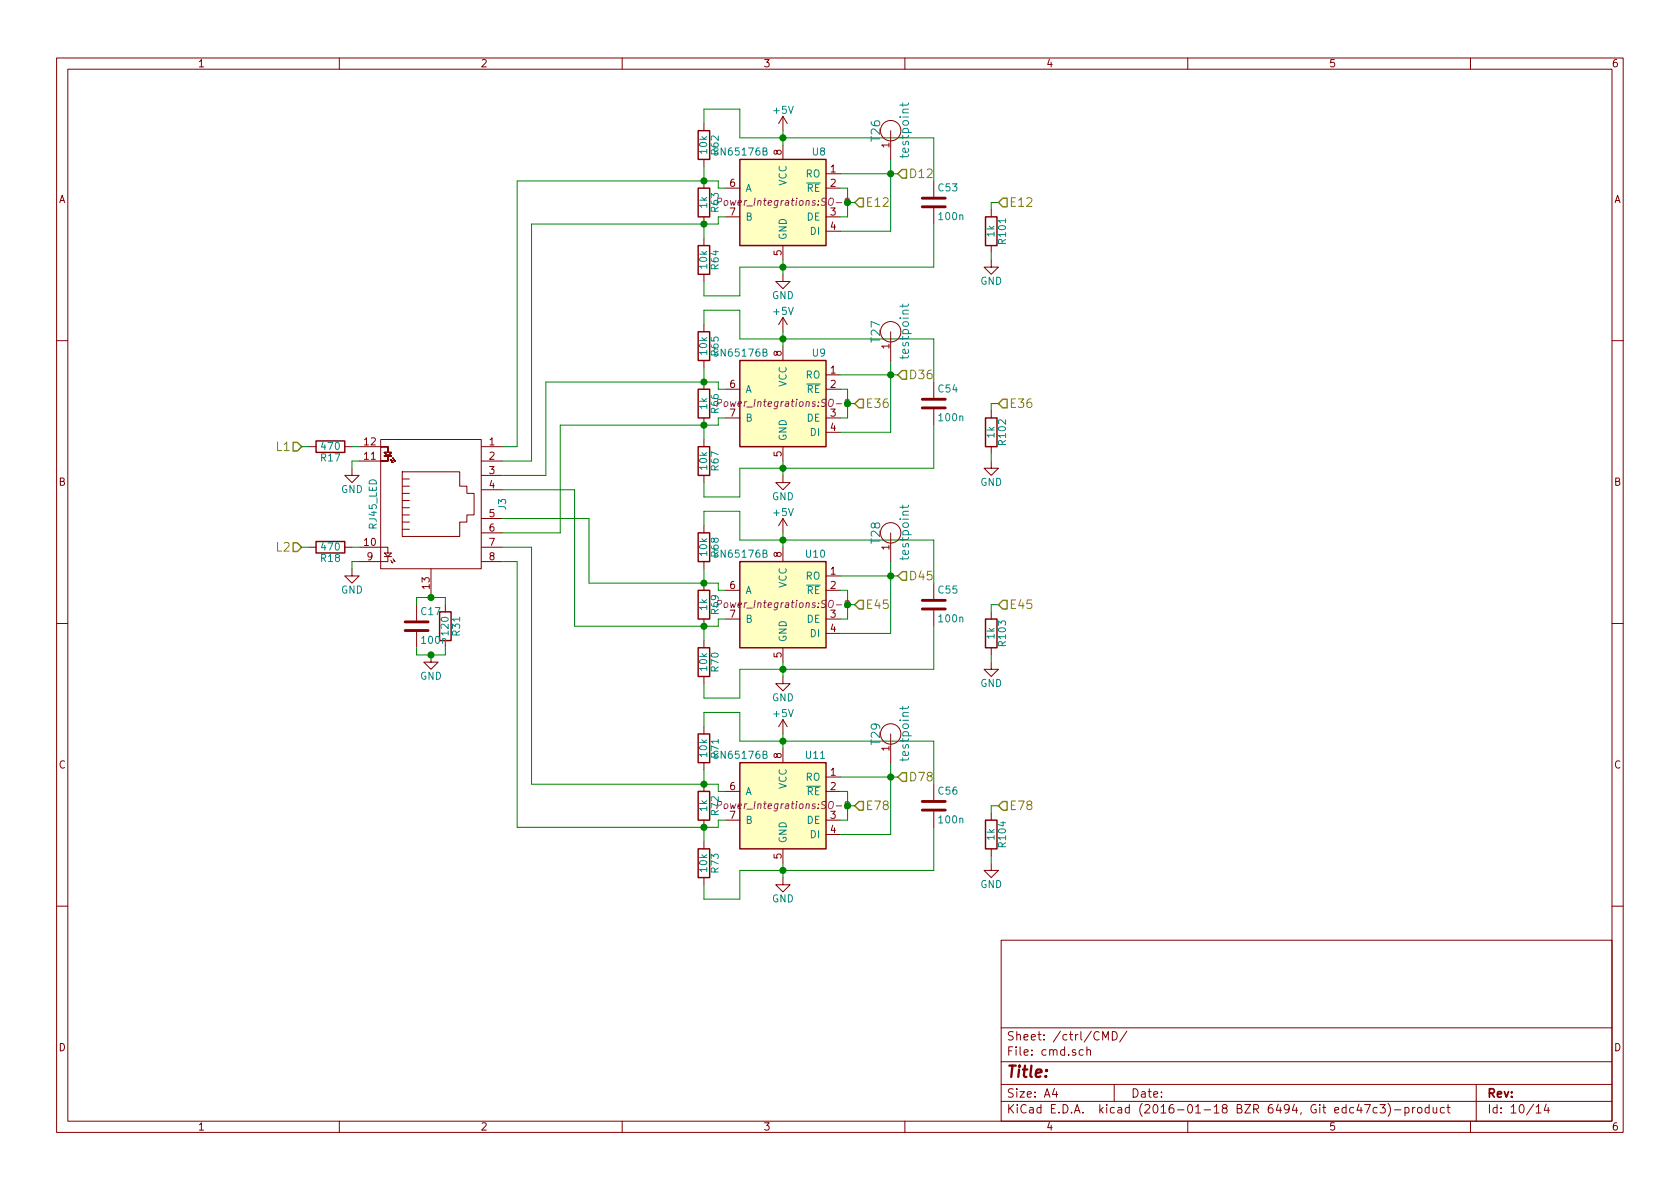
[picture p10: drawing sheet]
EESchema Schematic File Version 2
LIBS:transistors
LIBS:stm32
LIBS:conn
LIBS:stmbl_4.0-cache
EELAYER 25 0
EELAYER END
$Descr A4 11693 8268
encoding utf-8
Sheet 10 14
Title ""
Date ""
Rev ""
Comp ""
Comment1 ""
Comment2 ""
Comment3 ""
Comment4 ""
$EndDescr
$Comp
L SP3485EN U8
U 1 1
P 5450 1400
F 0 "U8" H 5150 1750 50  0000 L CNN
F 1 "SN65176B" H 5550 1750 50  0000 L CNN
F 2 "Power_Integrations:SO-8" H 5450 1400 50  0000 C CIN
F 3 "" H 5450 1400 60  0000 C CNN
	1    5450 1400
	-1   0    0    -1  
$EndComp
$Comp
L RJ45_LED J3
U 1 1
P 3000 3500
F 0 "J3" H 3000 3000 50  0000 C CNN
F 1 "RJ45_LED" H 3000 3900 50  0000 C CNN
F 2 "stmbl:RJ45_LED" H 3000 3450 60  0001 C CNN
F 3 "" H 3000 3450 60  0000 C CNN
	1    3000 3500
	0    -1   1    0   
$EndComp
$Comp
L R R63
U 1 1
P 4900 1400
F 0 "R63" V 4980 1400 50  0000 C CNN
F 1 "1k" V 4900 1400 50  0000 C CNN
F 2 "Resistors_SMD:R_0603" V 4830 1400 30  0001 C CNN
F 3 "" H 4900 1400 30  0000 C CNN
	1    4900 1400
	1    0    0    -1  
$EndComp
$Comp
L C C53
U 1 1
P 6500 1400
F 0 "C53" H 6525 1500 50  0000 L CNN
F 1 "100n" H 6525 1300 50  0000 L CNN
F 2 "Capacitors_SMD:C_0603" H 6538 1250 30  0001 C CNN
F 3 "" H 6500 1400 60  0000 C CNN
	1    6500 1400
	1    0    0    -1  
$EndComp
$Comp
L GND #PWR90
U 1 1
P 5450 1900
F 0 "#PWR90" H 5450 1650 50  0001 C CNN
F 1 "GND" H 5450 1750 50  0000 C CNN
F 2 "" H 5450 1900 60  0000 C CNN
F 3 "" H 5450 1900 60  0000 C CNN
	1    5450 1900
	1    0    0    -1  
$EndComp
$Comp
L +5V #PWR89
U 1 1
P 5450 900
F 0 "#PWR89" H 5450 750 50  0001 C CNN
F 1 "+5V" H 5450 1040 50  0000 C CNN
F 2 "" H 5450 900 60  0000 C CNN
F 3 "" H 5450 900 60  0000 C CNN
	1    5450 900 
	1    0    0    -1  
$EndComp
Text HLabel 6250 1200 2    60   Input ~ 0
D12
Text HLabel 5950 1400 2    60   Input ~ 0
E12
$Comp
L SP3485EN U9
U 1 1
P 5450 2800
F 0 "U9" H 5150 3150 50  0000 L CNN
F 1 "SN65176B" H 5550 3150 50  0000 L CNN
F 2 "Power_Integrations:SO-8" H 5450 2800 50  0000 C CIN
F 3 "" H 5450 2800 60  0000 C CNN
	1    5450 2800
	-1   0    0    -1  
$EndComp
$Comp
L R R66
U 1 1
P 4900 2800
F 0 "R66" V 4980 2800 50  0000 C CNN
F 1 "1k" V 4900 2800 50  0000 C CNN
F 2 "Resistors_SMD:R_0603" V 4830 2800 30  0001 C CNN
F 3 "" H 4900 2800 30  0000 C CNN
	1    4900 2800
	1    0    0    -1  
$EndComp
$Comp
L C C54
U 1 1
P 6500 2800
F 0 "C54" H 6525 2900 50  0000 L CNN
F 1 "100n" H 6525 2700 50  0000 L CNN
F 2 "Capacitors_SMD:C_0603" H 6538 2650 30  0001 C CNN
F 3 "" H 6500 2800 60  0000 C CNN
	1    6500 2800
	1    0    0    -1  
$EndComp
$Comp
L GND #PWR92
U 1 1
P 5450 3300
F 0 "#PWR92" H 5450 3050 50  0001 C CNN
F 1 "GND" H 5450 3150 50  0000 C CNN
F 2 "" H 5450 3300 60  0000 C CNN
F 3 "" H 5450 3300 60  0000 C CNN
	1    5450 3300
	1    0    0    -1  
$EndComp
$Comp
L +5V #PWR91
U 1 1
P 5450 2300
F 0 "#PWR91" H 5450 2150 50  0001 C CNN
F 1 "+5V" H 5450 2440 50  0000 C CNN
F 2 "" H 5450 2300 60  0000 C CNN
F 3 "" H 5450 2300 60  0000 C CNN
	1    5450 2300
	1    0    0    -1  
$EndComp
Text HLabel 6250 2600 2    60   Input ~ 0
D36
Text HLabel 5950 2800 2    60   Input ~ 0
E36
$Comp
L SP3485EN U10
U 1 1
P 5450 4200
F 0 "U10" H 5150 4550 50  0000 L CNN
F 1 "SN65176B" H 5550 4550 50  0000 L CNN
F 2 "Power_Integrations:SO-8" H 5450 4200 50  0000 C CIN
F 3 "" H 5450 4200 60  0000 C CNN
	1    5450 4200
	-1   0    0    -1  
$EndComp
$Comp
L R R69
U 1 1
P 4900 4200
F 0 "R69" V 4980 4200 50  0000 C CNN
F 1 "1k" V 4900 4200 50  0000 C CNN
F 2 "Resistors_SMD:R_0603" V 4830 4200 30  0001 C CNN
F 3 "" H 4900 4200 30  0000 C CNN
	1    4900 4200
	1    0    0    -1  
$EndComp
$Comp
L C C55
U 1 1
P 6500 4200
F 0 "C55" H 6525 4300 50  0000 L CNN
F 1 "100n" H 6525 4100 50  0000 L CNN
F 2 "Capacitors_SMD:C_0603" H 6538 4050 30  0001 C CNN
F 3 "" H 6500 4200 60  0000 C CNN
	1    6500 4200
	1    0    0    -1  
$EndComp
$Comp
L GND #PWR94
U 1 1
P 5450 4700
F 0 "#PWR94" H 5450 4450 50  0001 C CNN
F 1 "GND" H 5450 4550 50  0000 C CNN
F 2 "" H 5450 4700 60  0000 C CNN
F 3 "" H 5450 4700 60  0000 C CNN
	1    5450 4700
	1    0    0    -1  
$EndComp
$Comp
L +5V #PWR93
U 1 1
P 5450 3700
F 0 "#PWR93" H 5450 3550 50  0001 C CNN
F 1 "+5V" H 5450 3840 50  0000 C CNN
F 2 "" H 5450 3700 60  0000 C CNN
F 3 "" H 5450 3700 60  0000 C CNN
	1    5450 3700
	1    0    0    -1  
$EndComp
Text HLabel 6250 4000 2    60   Input ~ 0
D45
Text HLabel 5950 4200 2    60   Input ~ 0
E45
$Comp
L SP3485EN U11
U 1 1
P 5450 5600
F 0 "U11" H 5150 5950 50  0000 L CNN
F 1 "SN65176B" H 5550 5950 50  0000 L CNN
F 2 "Power_Integrations:SO-8" H 5450 5600 50  0000 C CIN
F 3 "" H 5450 5600 60  0000 C CNN
	1    5450 5600
	-1   0    0    -1  
$EndComp
$Comp
L R R72
U 1 1
P 4900 5600
F 0 "R72" V 4980 5600 50  0000 C CNN
F 1 "1k" V 4900 5600 50  0000 C CNN
F 2 "Resistors_SMD:R_0603" V 4830 5600 30  0001 C CNN
F 3 "" H 4900 5600 30  0000 C CNN
	1    4900 5600
	1    0    0    -1  
$EndComp
$Comp
L C C56
U 1 1
P 6500 5600
F 0 "C56" H 6525 5700 50  0000 L CNN
F 1 "100n" H 6525 5500 50  0000 L CNN
F 2 "Capacitors_SMD:C_0603" H 6538 5450 30  0001 C CNN
F 3 "" H 6500 5600 60  0000 C CNN
	1    6500 5600
	1    0    0    -1  
$EndComp
$Comp
L GND #PWR96
U 1 1
P 5450 6100
F 0 "#PWR96" H 5450 5850 50  0001 C CNN
F 1 "GND" H 5450 5950 50  0000 C CNN
F 2 "" H 5450 6100 60  0000 C CNN
F 3 "" H 5450 6100 60  0000 C CNN
	1    5450 6100
	1    0    0    -1  
$EndComp
$Comp
L +5V #PWR95
U 1 1
P 5450 5100
F 0 "#PWR95" H 5450 4950 50  0001 C CNN
F 1 "+5V" H 5450 5240 50  0000 C CNN
F 2 "" H 5450 5100 60  0000 C CNN
F 3 "" H 5450 5100 60  0000 C CNN
	1    5450 5100
	1    0    0    -1  
$EndComp
Text HLabel 6250 5400 2    60   Input ~ 0
D78
Text HLabel 5950 5600 2    60   Input ~ 0
E78
Wire Wire Line
	5850 1300 5900 1300
Wire Wire Line
	5900 1300 5900 1500
Wire Wire Line
	5900 1500 5850 1500
Wire Wire Line
	5450 1800 5450 1900
Wire Wire Line
	5450 900  5450 1000
Wire Wire Line
	5050 1300 5000 1300
Wire Wire Line
	5000 1300 5000 1250
Wire Wire Line
	5000 1250 3600 1250
Wire Wire Line
	5050 1500 5000 1500
Wire Wire Line
	5000 1500 5000 1550
Wire Wire Line
	5000 1550 3700 1550
Wire Wire Line
	6500 1850 6500 1550
Wire Wire Line
	5150 1850 6500 1850
Wire Wire Line
	6500 950  6500 1250
Wire Wire Line
	5150 950  6500 950 
Connection ~ 5450 950 
Connection ~ 5450 1850
Wire Wire Line
	5850 1200 6250 1200
Wire Wire Line
	5900 1400 5950 1400
Connection ~ 5900 1400
Wire Wire Line
	6200 1600 5850 1600
Wire Wire Line
	5850 2700 5900 2700
Wire Wire Line
	5900 2700 5900 2900
Wire Wire Line
	5900 2900 5850 2900
Wire Wire Line
	5450 3200 5450 3300
Wire Wire Line
	5450 2300 5450 2400
Wire Wire Line
	5050 2700 5000 2700
Wire Wire Line
	5000 2700 5000 2650
Wire Wire Line
	5000 2650 3800 2650
Wire Wire Line
	5050 2900 5000 2900
Wire Wire Line
	5000 2900 5000 2950
Wire Wire Line
	5000 2950 3900 2950
Wire Wire Line
	6500 3250 6500 2950
Wire Wire Line
	5150 3250 6500 3250
Wire Wire Line
	6500 2350 6500 2650
Wire Wire Line
	5150 2350 6500 2350
Connection ~ 5450 2350
Connection ~ 5450 3250
Wire Wire Line
	5850 2600 6250 2600
Wire Wire Line
	5900 2800 5950 2800
Connection ~ 5900 2800
Wire Wire Line
	6200 3000 5850 3000
Wire Wire Line
	5850 4100 5900 4100
Wire Wire Line
	5900 4100 5900 4300
Wire Wire Line
	5900 4300 5850 4300
Wire Wire Line
	5450 4600 5450 4700
Wire Wire Line
	5450 3700 5450 3800
Wire Wire Line
	5050 4100 5000 4100
Wire Wire Line
	5000 4100 5000 4050
Wire Wire Line
	5000 4050 4100 4050
Wire Wire Line
	5050 4300 5000 4300
Wire Wire Line
	5000 4300 5000 4350
Wire Wire Line
	5000 4350 4000 4350
Wire Wire Line
	6500 4650 6500 4350
Wire Wire Line
	5150 4650 6500 4650
Wire Wire Line
	6500 3750 6500 4050
Wire Wire Line
	5150 3750 6500 3750
Connection ~ 5450 3750
Connection ~ 5450 4650
Wire Wire Line
	5850 4000 6250 4000
Wire Wire Line
	5900 4200 5950 4200
Connection ~ 5900 4200
Wire Wire Line
	6200 4400 5850 4400
Wire Wire Line
	5850 5500 5900 5500
Wire Wire Line
	5900 5500 5900 5700
Wire Wire Line
	5900 5700 5850 5700
Wire Wire Line
	5450 6000 5450 6100
Wire Wire Line
	5450 5100 5450 5200
Wire Wire Line
	5050 5500 5000 5500
Wire Wire Line
	5000 5500 5000 5450
Wire Wire Line
	5000 5450 3700 5450
Wire Wire Line
	5050 5700 5000 5700
Wire Wire Line
	5000 5700 5000 5750
Wire Wire Line
	5000 5750 3600 5750
Wire Wire Line
	6500 6050 6500 5750
Wire Wire Line
	5150 6050 6500 6050
Wire Wire Line
	6500 5150 6500 5450
Wire Wire Line
	5150 5150 6500 5150
Connection ~ 5450 5150
Connection ~ 5450 6050
Wire Wire Line
	5850 5400 6250 5400
Wire Wire Line
	5900 5600 5950 5600
Connection ~ 5900 5600
Wire Wire Line
	6200 5800 5850 5800
Wire Wire Line
	3500 3100 3600 3100
Wire Wire Line
	3600 3100 3600 1250
Connection ~ 4900 1250
Wire Wire Line
	3700 1550 3700 3200
Wire Wire Line
	3700 3200 3500 3200
Connection ~ 4900 1550
Wire Wire Line
	3600 5750 3600 3900
Wire Wire Line
	3600 3900 3500 3900
Connection ~ 4900 5750
Wire Wire Line
	3500 3800 3700 3800
Wire Wire Line
	3700 3800 3700 5450
Connection ~ 4900 5450
Wire Wire Line
	3800 2650 3800 3300
Wire Wire Line
	3800 3300 3500 3300
Connection ~ 4900 2650
Wire Wire Line
	3500 3700 3900 3700
Wire Wire Line
	3900 3700 3900 2950
Connection ~ 4900 2950
Wire Wire Line
	4000 4350 4000 3400
Wire Wire Line
	4000 3400 3500 3400
Connection ~ 4900 4350
Wire Wire Line
	3500 3600 4100 3600
Wire Wire Line
	4100 3600 4100 4050
Connection ~ 4900 4050
$Comp
L R R31
U 1 1
P 3100 4350
F 0 "R31" V 3180 4350 50  0000 C CNN
F 1 "120" V 3100 4350 50  0000 C CNN
F 2 "Resistors_SMD:R_0603" V 3030 4350 30  0001 C CNN
F 3 "" H 3100 4350 30  0000 C CNN
	1    3100 4350
	1    0    0    -1  
$EndComp
$Comp
L C C17
U 1 1
P 2900 4350
F 0 "C17" H 2925 4450 50  0000 L CNN
F 1 "100n" H 2925 4250 50  0000 L CNN
F 2 "Capacitors_SMD:C_0603" H 2938 4200 30  0001 C CNN
F 3 "" H 2900 4350 60  0000 C CNN
	1    2900 4350
	1    0    0    -1  
$EndComp
$Comp
L GND #PWR47
U 1 1
P 3000 4550
F 0 "#PWR47" H 3000 4300 50  0001 C CNN
F 1 "GND" H 3000 4400 50  0000 C CNN
F 2 "" H 3000 4550 60  0000 C CNN
F 3 "" H 3000 4550 60  0000 C CNN
	1    3000 4550
	1    0    0    -1  
$EndComp
$Comp
L GND #PWR31
U 1 1
P 2450 3950
F 0 "#PWR31" H 2450 3700 50  0001 C CNN
F 1 "GND" H 2450 3800 50  0000 C CNN
F 2 "" H 2450 3950 60  0000 C CNN
F 3 "" H 2450 3950 60  0000 C CNN
	1    2450 3950
	1    0    0    -1  
$EndComp
$Comp
L GND #PWR30
U 1 1
P 2450 3250
F 0 "#PWR30" H 2450 3000 50  0001 C CNN
F 1 "GND" H 2450 3100 50  0000 C CNN
F 2 "" H 2450 3250 60  0000 C CNN
F 3 "" H 2450 3250 60  0000 C CNN
	1    2450 3250
	1    0    0    -1  
$EndComp
$Comp
L R R17
U 1 1
P 2300 3100
F 0 "R17" V 2380 3100 50  0000 C CNN
F 1 "470" V 2300 3100 50  0000 C CNN
F 2 "Resistors_SMD:R_0603" V 2230 3100 30  0001 C CNN
F 3 "" H 2300 3100 30  0000 C CNN
	1    2300 3100
	0    1    1    0   
$EndComp
$Comp
L R R18
U 1 1
P 2300 3800
F 0 "R18" V 2380 3800 50  0000 C CNN
F 1 "470" V 2300 3800 50  0000 C CNN
F 2 "Resistors_SMD:R_0603" V 2230 3800 30  0001 C CNN
F 3 "" H 2300 3800 30  0000 C CNN
	1    2300 3800
	0    1    1    0   
$EndComp
Text HLabel 2100 3100 0    60   Input ~ 0
L1
Text HLabel 2100 3800 0    60   Input ~ 0
L2
Wire Wire Line
	2100 3100 2150 3100
Wire Wire Line
	2100 3800 2150 3800
Wire Wire Line
	2450 3100 2500 3100
Wire Wire Line
	2500 3200 2450 3200
Wire Wire Line
	2450 3200 2450 3250
Wire Wire Line
	2500 3800 2450 3800
Wire Wire Line
	2500 3900 2450 3900
Wire Wire Line
	2450 3900 2450 3950
Wire Wire Line
	2900 4150 3100 4150
Wire Wire Line
	3100 4150 3100 4200
Wire Wire Line
	2900 4200 2900 4150
Connection ~ 3000 4150
Wire Wire Line
	3100 4550 3100 4500
Wire Wire Line
	2900 4550 3100 4550
Wire Wire Line
	2900 4550 2900 4500
Connection ~ 3000 4550
Wire Wire Line
	6200 1100 6200 1600
Connection ~ 6200 1200
Wire Wire Line
	6200 2500 6200 3000
Connection ~ 6200 2600
Wire Wire Line
	6200 5300 6200 5800
Connection ~ 6200 5400
Wire Wire Line
	6200 3900 6200 4400
Connection ~ 6200 4000
$Comp
L testpoint T29
U 1 1
P 6200 5100
F 0 "T29" H 6200 5200 60  0000 C CNN
F 1 "testpoint" H 6200 5000 60  0000 C CNN
F 2 "Measurement_Points:Measurement_Point_Round-SMD-Pad_Small" H 6200 5100 60  0001 C CNN
F 3 "" H 6200 5100 60  0000 C CNN
	1    6200 5100
	0    -1   -1   0   
$EndComp
$Comp
L testpoint T28
U 1 1
P 6200 3700
F 0 "T28" H 6200 3800 60  0000 C CNN
F 1 "testpoint" H 6200 3600 60  0000 C CNN
F 2 "Measurement_Points:Measurement_Point_Round-SMD-Pad_Small" H 6200 3700 60  0001 C CNN
F 3 "" H 6200 3700 60  0000 C CNN
	1    6200 3700
	0    -1   -1   0   
$EndComp
$Comp
L testpoint T27
U 1 1
P 6200 2300
F 0 "T27" H 6200 2400 60  0000 C CNN
F 1 "testpoint" H 6200 2200 60  0000 C CNN
F 2 "Measurement_Points:Measurement_Point_Round-SMD-Pad_Small" H 6200 2300 60  0001 C CNN
F 3 "" H 6200 2300 60  0000 C CNN
	1    6200 2300
	0    -1   -1   0   
$EndComp
$Comp
L testpoint T26
U 1 1
P 6200 900
F 0 "T26" H 6200 1000 60  0000 C CNN
F 1 "testpoint" H 6200 800 60  0000 C CNN
F 2 "Measurement_Points:Measurement_Point_Round-SMD-Pad_Small" H 6200 900 60  0001 C CNN
F 3 "" H 6200 900 60  0000 C CNN
	1    6200 900 
	0    -1   -1   0   
$EndComp
Wire Wire Line
	4900 5350 4900 5450
Wire Wire Line
	4900 5850 4900 5750
$Comp
L R R62
U 1 1
P 4900 1000
F 0 "R62" V 4980 1000 50  0000 C CNN
F 1 "10k" V 4900 1000 50  0000 C CNN
F 2 "Resistors_SMD:R_0603" V 4830 1000 30  0001 C CNN
F 3 "" H 4900 1000 30  0000 C CNN
	1    4900 1000
	1    0    0    -1  
$EndComp
$Comp
L R R64
U 1 1
P 4900 1800
F 0 "R64" V 4980 1800 50  0000 C CNN
F 1 "10k" V 4900 1800 50  0000 C CNN
F 2 "Resistors_SMD:R_0603" V 4830 1800 30  0001 C CNN
F 3 "" H 4900 1800 30  0000 C CNN
	1    4900 1800
	1    0    0    -1  
$EndComp
Wire Wire Line
	4900 1650 4900 1550
Wire Wire Line
	4900 1250 4900 1150
Wire Wire Line
	4900 850  4900 750 
Wire Wire Line
	4900 750  5150 750 
Wire Wire Line
	5150 750  5150 950 
Wire Wire Line
	4900 1950 4900 2050
Wire Wire Line
	4900 2050 5150 2050
Wire Wire Line
	5150 2050 5150 1850
$Comp
L R R65
U 1 1
P 4900 2400
F 0 "R65" V 4980 2400 50  0000 C CNN
F 1 "10k" V 4900 2400 50  0000 C CNN
F 2 "Resistors_SMD:R_0603" V 4830 2400 30  0001 C CNN
F 3 "" H 4900 2400 30  0000 C CNN
	1    4900 2400
	1    0    0    -1  
$EndComp
$Comp
L R R67
U 1 1
P 4900 3200
F 0 "R67" V 4980 3200 50  0000 C CNN
F 1 "10k" V 4900 3200 50  0000 C CNN
F 2 "Resistors_SMD:R_0603" V 4830 3200 30  0001 C CNN
F 3 "" H 4900 3200 30  0000 C CNN
	1    4900 3200
	1    0    0    -1  
$EndComp
$Comp
L R R68
U 1 1
P 4900 3800
F 0 "R68" V 4980 3800 50  0000 C CNN
F 1 "10k" V 4900 3800 50  0000 C CNN
F 2 "Resistors_SMD:R_0603" V 4830 3800 30  0001 C CNN
F 3 "" H 4900 3800 30  0000 C CNN
	1    4900 3800
	1    0    0    -1  
$EndComp
$Comp
L R R70
U 1 1
P 4900 4600
F 0 "R70" V 4980 4600 50  0000 C CNN
F 1 "10k" V 4900 4600 50  0000 C CNN
F 2 "Resistors_SMD:R_0603" V 4830 4600 30  0001 C CNN
F 3 "" H 4900 4600 30  0000 C CNN
	1    4900 4600
	1    0    0    -1  
$EndComp
$Comp
L R R71
U 1 1
P 4900 5200
F 0 "R71" V 4980 5200 50  0000 C CNN
F 1 "10k" V 4900 5200 50  0000 C CNN
F 2 "Resistors_SMD:R_0603" V 4830 5200 30  0001 C CNN
F 3 "" H 4900 5200 30  0000 C CNN
	1    4900 5200
	1    0    0    -1  
$EndComp
$Comp
L R R73
U 1 1
P 4900 6000
F 0 "R73" V 4980 6000 50  0000 C CNN
F 1 "10k" V 4900 6000 50  0000 C CNN
F 2 "Resistors_SMD:R_0603" V 4830 6000 30  0001 C CNN
F 3 "" H 4900 6000 30  0000 C CNN
	1    4900 6000
	1    0    0    -1  
$EndComp
Wire Wire Line
	5150 6250 5150 6050
Wire Wire Line
	4900 6150 4900 6250
Wire Wire Line
	5150 4950 5150 5150
Wire Wire Line
	4900 5050 4900 4950
Wire Wire Line
	4900 4750 4900 4850
Wire Wire Line
	4900 4850 5150 4850
Wire Wire Line
	5150 4850 5150 4650
Wire Wire Line
	4900 4450 4900 4350
Wire Wire Line
	4900 4050 4900 3950
Wire Wire Line
	4900 3650 4900 3550
Wire Wire Line
	4900 3550 5150 3550
Wire Wire Line
	5150 3550 5150 3750
Wire Wire Line
	4900 3050 4900 2950
Wire Wire Line
	4900 3350 4900 3450
Wire Wire Line
	4900 3450 5150 3450
Wire Wire Line
	5150 3450 5150 3250
Wire Wire Line
	4900 2650 4900 2550
Wire Wire Line
	4900 2250 4900 2150
Wire Wire Line
	4900 2150 5150 2150
Wire Wire Line
	5150 2150 5150 2350
$Comp
L R R101
U 1 1
P 6900 1600
F 0 "R101" V 6980 1600 50  0000 C CNN
F 1 "1k" V 6900 1600 50  0000 C CNN
F 2 "Resistors_SMD:R_0603" V 6830 1600 30  0001 C CNN
F 3 "" H 6900 1600 30  0000 C CNN
	1    6900 1600
	1    0    0    -1  
$EndComp
$Comp
L GND #PWR110
U 1 1
P 6900 1800
F 0 "#PWR110" H 6900 1550 50  0001 C CNN
F 1 "GND" H 6900 1650 50  0000 C CNN
F 2 "" H 6900 1800 60  0000 C CNN
F 3 "" H 6900 1800 60  0000 C CNN
	1    6900 1800
	1    0    0    -1  
$EndComp
Wire Wire Line
	6950 1400 6900 1400
Wire Wire Line
	6900 1400 6900 1450
Wire Wire Line
	6900 1750 6900 1800
$Comp
L R R102
U 1 1
P 6900 3000
F 0 "R102" V 6980 3000 50  0000 C CNN
F 1 "1k" V 6900 3000 50  0000 C CNN
F 2 "Resistors_SMD:R_0603" V 6830 3000 30  0001 C CNN
F 3 "" H 6900 3000 30  0000 C CNN
	1    6900 3000
	1    0    0    -1  
$EndComp
$Comp
L GND #PWR111
U 1 1
P 6900 3200
F 0 "#PWR111" H 6900 2950 50  0001 C CNN
F 1 "GND" H 6900 3050 50  0000 C CNN
F 2 "" H 6900 3200 60  0000 C CNN
F 3 "" H 6900 3200 60  0000 C CNN
	1    6900 3200
	1    0    0    -1  
$EndComp
Wire Wire Line
	6950 2800 6900 2800
Wire Wire Line
	6900 2800 6900 2850
Wire Wire Line
	6900 3150 6900 3200
$Comp
L R R103
U 1 1
P 6900 4400
F 0 "R103" V 6980 4400 50  0000 C CNN
F 1 "1k" V 6900 4400 50  0000 C CNN
F 2 "Resistors_SMD:R_0603" V 6830 4400 30  0001 C CNN
F 3 "" H 6900 4400 30  0000 C CNN
	1    6900 4400
	1    0    0    -1  
$EndComp
$Comp
L GND #PWR112
U 1 1
P 6900 4600
F 0 "#PWR112" H 6900 4350 50  0001 C CNN
F 1 "GND" H 6900 4450 50  0000 C CNN
F 2 "" H 6900 4600 60  0000 C CNN
F 3 "" H 6900 4600 60  0000 C CNN
	1    6900 4600
	1    0    0    -1  
$EndComp
Wire Wire Line
	6950 4200 6900 4200
Wire Wire Line
	6900 4200 6900 4250
Wire Wire Line
	6900 4550 6900 4600
$Comp
L R R104
U 1 1
P 6900 5800
F 0 "R104" V 6980 5800 50  0000 C CNN
F 1 "1k" V 6900 5800 50  0000 C CNN
F 2 "Resistors_SMD:R_0603" V 6830 5800 30  0001 C CNN
F 3 "" H 6900 5800 30  0000 C CNN
	1    6900 5800
	1    0    0    -1  
$EndComp
$Comp
L GND #PWR113
U 1 1
P 6900 6000
F 0 "#PWR113" H 6900 5750 50  0001 C CNN
F 1 "GND" H 6900 5850 50  0000 C CNN
F 2 "" H 6900 6000 60  0000 C CNN
F 3 "" H 6900 6000 60  0000 C CNN
	1    6900 6000
	1    0    0    -1  
$EndComp
Wire Wire Line
	6950 5600 6900 5600
Wire Wire Line
	6900 5600 6900 5650
Wire Wire Line
	6900 5950 6900 6000
Text HLabel 6950 5600 2    60   Input ~ 0
E78
Text HLabel 6950 4200 2    60   Input ~ 0
E45
Text HLabel 6950 2800 2    60   Input ~ 0
E36
Text HLabel 6950 1400 2    60   Input ~ 0
E12
Wire Wire Line
	4900 4950 5150 4950
Wire Wire Line
	4900 6250 5150 6250
$EndSCHEMATC
